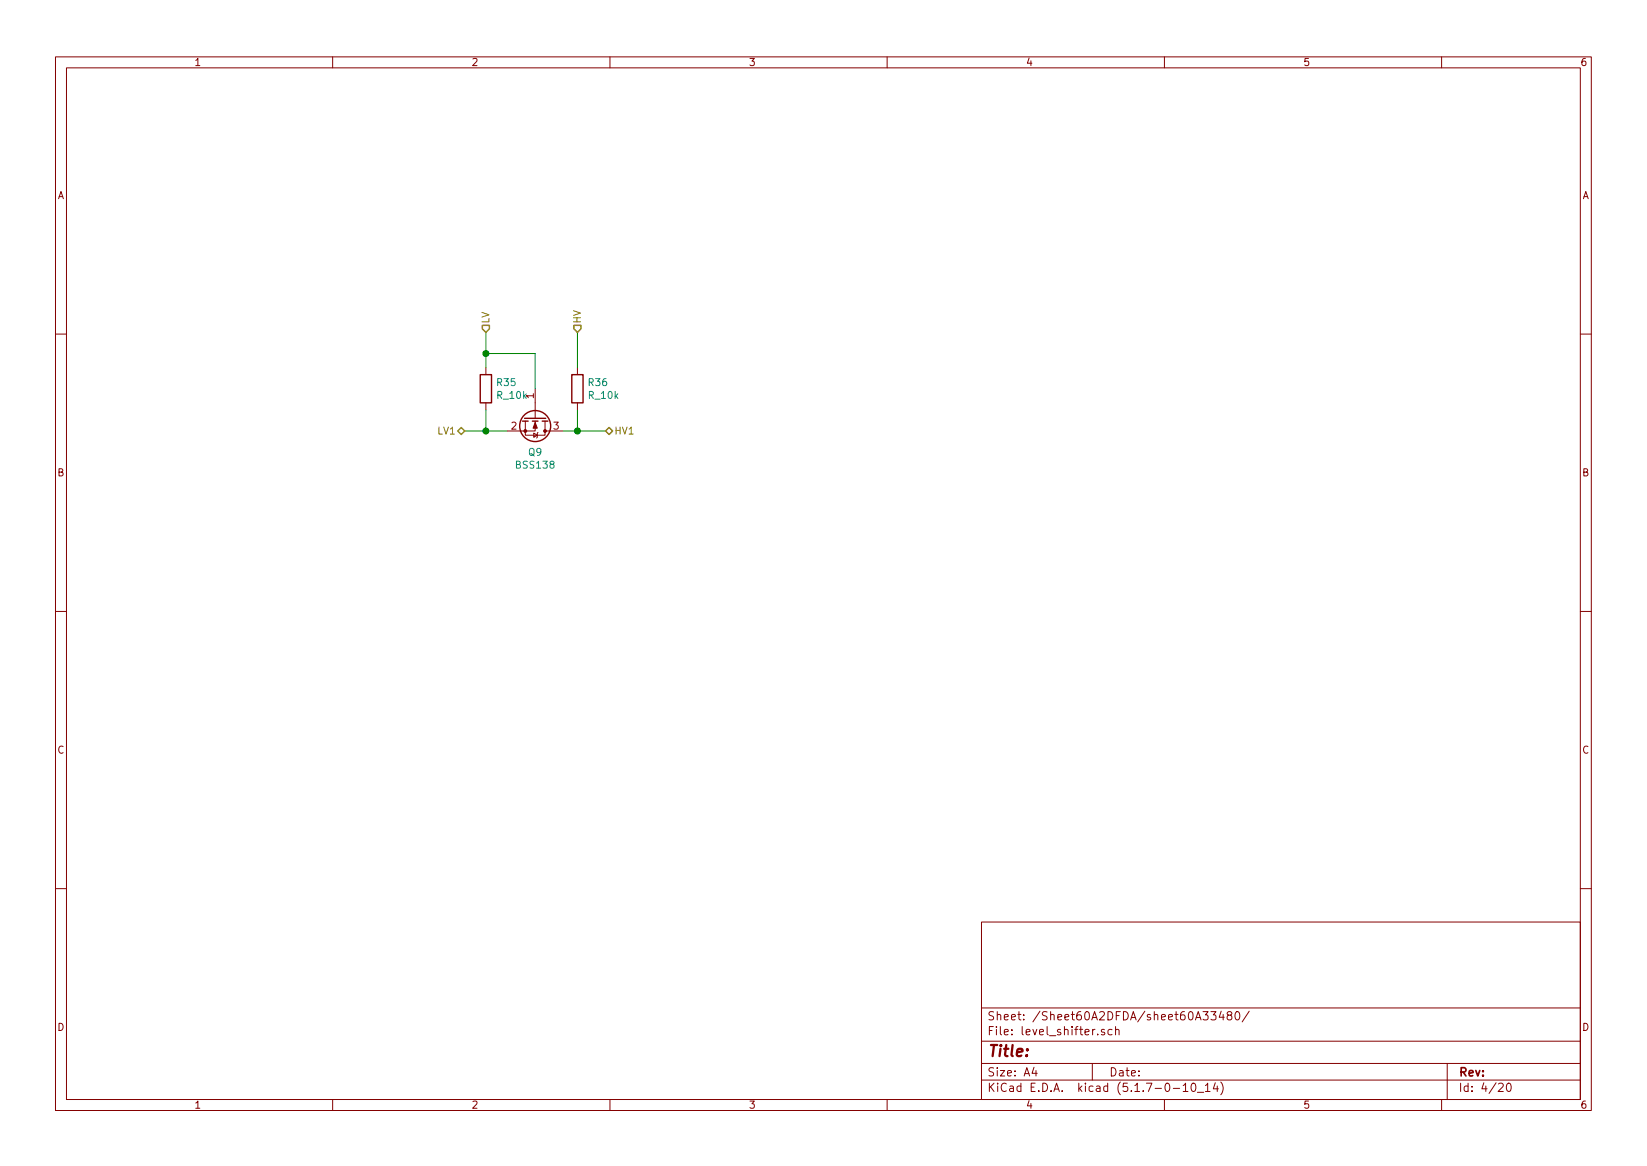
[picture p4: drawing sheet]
<svg xmlns="http://www.w3.org/2000/svg" width="297mm" height="210mm" viewBox="0 0 297 210" stroke-linecap="round" stroke-linejoin="round" font-family="sans-serif">
<g fill="none" stroke="#840000" stroke-width=".18">
<path d="M10 10.3h277v189.9h-277zM12 12.2h273v186.1h-273zM60 10.3v1.9M110 10.3v1.9M160 10.3v1.9M210 10.3v1.9M260 10.3v1.9M10 60.2h2M87.6 66.3v1.3M87.6 72.6v1.3M94.7 75.9v2.6h3.6v-2.6M96.3 78.1l.6 .4-.6 .4z"/>
<path d="M96.5 75.9v1.8h-5.1M96.5 70.1v5.3M97 78l-.1 .1v.8l-.1 .1M98.3 77.7h3.3M104.1 66.3v1.3M104.1 72.6v1.3M285 60.2h2M10 110.3h2M285 110.3h2M10 160.2h2M177 166.3h108v32h-108zM285 160.2h2"/>
<path d="M60 198.3v1.9M110 198.3v1.9M160 198.3v1.9M177 194.8h108M177 191.8h108M177 187.8h108M177 181.8h108M186.5 192.5l-.4 1h1M186.8 193v1M197 191.8v3M199.2 185.7l-.4-.1-.2 .2 .1 .2 .5 .2v.3h-.6M200.6 185.7l-.5-.1-.3 .3 .1 .6 .2 .1 .5-.1"/>
<path d="M201.2 185.7l.2-.1 .4 .1v.9M201.2 185.1v1.5M210 198.3v1.9M211.6 196.3h1.2M213.4 195.8l.4-.5v1.5M213.4 196.8h.8M215 195.4l.3-.1a.94 .94 0 0 1 0 1.5 .8 .8 0 0 1-.6-.6 .8 .8 0 0 1 .3-.8zM216 197h1.1M217 182.4h.9l-.5 .6 .4 .1v.7l-.2 .1-.6-.1M217.4 195.8l.4-.5v1.5M217.4 196.8h.8M218.4 182.4h.9l-.5 .6 .5 .1v.7l-.3 .1-.6-.1"/>
<path d="M219.2 195.2l-.4 1.1h.9M219.5 195.8v1M220.2 195.1a1.71 1.71 0 0 1 0 2.3M220.2 182.3l-.3 1.1h.9M220.6 182.9v1M221.6 183.1l-.3-.3 .1-.2 .2-.2 .4 .1 .2 .2-.1 .2-.5 .2-.3 .3 .1 .4 .2 .1h.3l.3-.3v-.2l-.3-.3M222.9 182.6l.2-.2a.81 .81 0 0 1 .6 .6 .81 .81 0 0 1-.3 .8l-.2 .1a.79 .79 0 0 1-.3-1.3zM225.3 182.3l-1.3 2M260 198.3v1.9M261 191.8v6.5M270.3 195.5l.5-.2 .3 .5-.9 1h.9M271.8 195.5l.3-.2a.86 .86 0 0 1 .1 1.5 .79 .79 0 0 1-.4-1.3z"/>
</g>
<g fill="none" stroke="#840000" stroke-width=".25">
<path d="M86.6 67.6h2v5h-2zM94.2 75.9h1M94.6 75.4h3.8M96 75.9h1M97.8 75.9h1M103.1 67.6h2.1v5h-2.1z"/>
<circle cx="96.5" cy="76.8" r="2.79"/>
</g>
<g fill="#840000" stroke="#840000" stroke-width=".18">
<path d="M96.5 76.2l.4 1h-.8z"/>
<circle cx="94.7" cy="77.7" r=".25"/>
<circle cx="98.3" cy="77.7" r=".25"/>
</g>
<path d="M87.6 59.9v6.4M104.1 59.9v6.4M83.8 77.7h7.6M87.6 73.9v3.8M87.6 63.7h8.9v6.4M101.6 77.7h7.6M104.1 73.9v3.8" fill="none" stroke="#008400" stroke-width=".18"/>
<path d="M87 58.7h1.3v.6l-.7 .6-.6-.6zM103.5 58.7h1.3v.6l-.7 .6-.6-.6zM82.5 77.7l.7-.6 .6 .6-.6 .7zM109.2 77.7l.7-.6 .6 .6-.6 .7z" fill="none" stroke="#848400" stroke-width=".25"/>
<g fill="#008400" stroke="#008400" stroke-width=".25">
<circle cx="87.6" cy="77.7" r=".51"/>
<circle cx="104.1" cy="77.7" r=".51"/>
<circle cx="87.6" cy="63.7" r=".51"/>
</g>
<text font-size="2.8" fill="#840000" x="178" y="190.5">Title:</text>
<g font-size="2.1" fill="#840000">
<text x="178" y="184">Sheet: /Sheet60A2DFDA/sheet60A33480/</text>
<text x="178" y="186.7">File: level_shifter.sch</text>
<text x="178" y="196.9">KiCad E.D.A. kicad (5.1.7-0-10_14)</text>
<text x="178" y="194.1">Size: A4</text>
<text x="200" y="194.1">Date:</text>
<text x="263" y="194.1">Rev:</text>
<text x="263" y="196.9">Id: 4/20</text>
</g>
<g font-size="1.8" fill="#840000">
<text x="35" y="11.9">1</text>
<text x="85" y="11.9">2</text>
<text x="135" y="11.9">3</text>
<text x="185" y="11.9">4</text>
<text x="235" y="11.9">5</text>
<text x="285" y="11.9">6</text>
<text x="10.4" y="35.9">A</text>
<text x="285.4" y="35.9">A</text>
<text x="96.3" y="71.9" transform="rotate(-90 96.3 71.9)">1</text>
<text x="92.2" y="77.5">2</text>
<text x="99.8" y="77.5">3</text>
<text x="10.4" y="85.9">B</text>
<text x="285.4" y="85.9">B</text>
<text x="10.4" y="135.9">C</text>
<text x="285.4" y="135.9">C</text>
<text x="10.4" y="185.9">D</text>
<text x="285.4" y="185.9">D</text>
<text x="35" y="199.9">1</text>
<text x="85" y="199.9">2</text>
<text x="135" y="199.9">3</text>
<text x="185" y="199.9">4</text>
<text x="235" y="199.9">5</text>
<text x="285" y="199.9">6</text>
</g>
<g font-size="1.8" fill="#848400">
<text x="88.3" y="58.4" transform="rotate(-90 88.3 58.4)">LV</text>
<text x="104.8" y="58.4" transform="rotate(-90 104.8 58.4)">HV</text>
<text x="79" y="78.4">LV1</text>
<text x="110.7" y="78.4">HV1</text>
</g>
<g font-size="1.8" fill="#008484">
<text x="89.7" y="69.6">R35</text>
<text x="89.7" y="71.9">R_10k</text>
<text x="106.2" y="69.6">R36</text>
<text x="106.2" y="71.9">R_10k</text>
<text x="95.4" y="82.2">Q9</text>
<text x="93.2" y="84.5">BSS138</text>
</g>
</svg>
